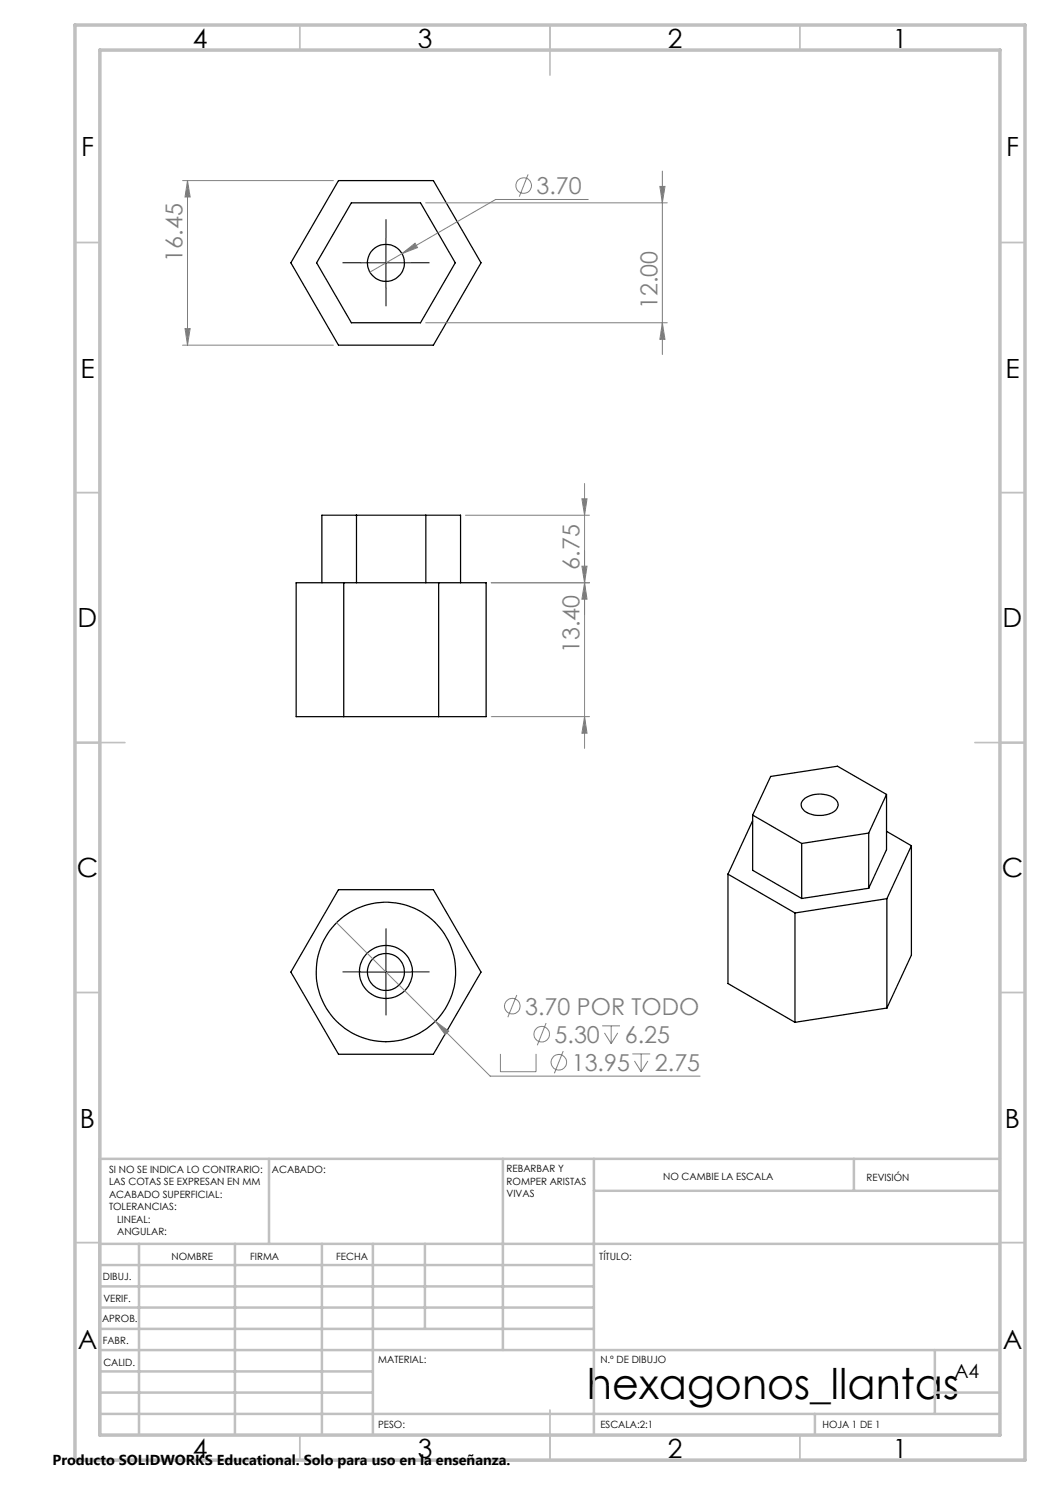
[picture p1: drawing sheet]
<svg xmlns="http://www.w3.org/2000/svg" width="210mm" height="297mm" viewBox="0 0 210 297" stroke-linecap="round" stroke-linejoin="round" font-family="sans-serif">
<g fill="none" stroke="#000" stroke-width=".25">
<path d="M67.7 36.1h19l9.5 16.5-9.5 16.4h-19l-9.5-16.4zM70.3 40.6h13.8l7 12-7 12h-13.8l-7-12zM59.2 116.6h38v26.7h-38zM64.4 116.6v-13.6h27.7v13.6M68.8 116.6v26.7M71.3 103v13.6M85.2 103v13.6M87.7 116.6v26.7M177.3 158.9l-9.8-5.7-13.4 2.1-3.6 7.7M177.3 158.9l-3.6 7.7M177.3 158.9v11l-3.6 7.8M67.7 177.9h19l9.5 16.5-9.5 16.5h-19l-9.5-16.5z"/>
<path d="M145.6 174.8l13.4 7.8M145.6 174.8v21.9l13.4 7.8M150.5 163l9.8 5.7M150.5 164.2l-4.9 10.6M150.5 163v11.1l9.8 5.6M160.3 168.7v11M160.5 160.1a5.1 5.1 0 0 1 6.8 0 1.68 1.68 0 0 1-1.1 2.6 5.2 5.2 0 0 1-5.6-.8 1.32 1.32 0 0 1-.1-1.8zM173.7 166.6l-13.4 2.1M173.7 166.6v11.1M173.7 177.7l-13.4 2M177.3 166.3l5 2.9M177.4 179.7l-18.4 2.9"/>
<path d="M177.4 179.7v21.9M182.3 169.2l-4.9 10.5M182.3 169.2v21.8l-4.9 10.6M159 182.6v21.9M177.4 201.6l-18.4 2.9"/>
<circle cx="77.2" cy="52.6" r="3.7"/>
<circle cx="77.2" cy="194.4" r="5.3"/>
<circle cx="77.2" cy="194.4" r="3.7"/>
<circle cx="77.2" cy="194.4" r="13.9"/>
</g>
<g fill="none" stroke="#808080" stroke-width=".2">
<path d="M36.5 36.1h30.2M37.5 36.1l.5 3.3h-1zM37.5 36.1v32.9M105.6 34.9l-1.7 4.4M117.7 39.9h-18.6l-18.7 10.8M132 37.3h1l-.5 3.3zM132.5 34.2v36.7M80.4 50.7l2.6-2.1 .5 .9zM80.4 50.7l-6.4 3.7M85.1 40.6h48.4M36.5 69h30.2M37 65.7h1l-.5 3.3z"/>
<path d="M85.1 64.6h48.4M132.5 64.6l.5 3.3h-1zM116.4 99.8h1l-.5 3.2zM116.9 96.7v53M93.1 103h24.8M98.2 116.6h19.7M116.4 113.2h1l-.5 3.4zM116.9 116.6l.5 3.2h-1zM98.2 143.3h19.7M116.9 143.3l.5 3.3h-1zM67.3 184.5l30.7 30.7h42M103.4 199l-1.8 4.4"/>
<path d="M87.1 204.3l2.6 1.9-.7 .7zM100.1 210.8v3.5h7.1v-3.5M109.2 204.6l-1.7 4.5M112.6 210.2l-1.7 4.5M120.4 205.2h3.6M120.9 206.6l1.3 2.1M122.2 205.2v3.5M123.5 206.6l-1.3 2.1M126.5 210.8h3.5M126.9 212.2l1.3 2.1M128.2 210.8v3.5M129.6 212.2l-1.4 2.1"/>
<circle cx="104.7" cy="37.1" r="1.56"/>
<circle cx="102.5" cy="201.2" r="1.56"/>
<circle cx="108.3" cy="206.8" r="1.56"/>
<circle cx="111.8" cy="212.5" r="1.56"/>
</g>
<path d="M72.2 52.6h-3.7M77.2 47.6v-3.7M77.2 57.6v3.7M82.2 52.6h3.7M72.2 194.4h-3.7M77.2 189.4v-3.7M77.2 199.4v3.7M82.2 194.4h3.7" fill="none" stroke="#000" stroke-width=".2" stroke-dasharray="15.2 1.3 1.3 1.3" stroke-linecap="butt"/>
<path d="M72.2 52.6h10M77.2 47.6v10M72.2 194.4h10M77.2 189.4v10" fill="none" stroke="#000" stroke-width=".2"/>
<g fill="none" stroke="#c0c0c0" stroke-width=".35">
<path d="M60 5v5M110 5v10M160 5v5M15 48.5h5M200 48.5h5M15 98.5h5M200 98.5h5M15 148.5h10M195 148.5h10M15 198.5h5M200 198.5h5M15 248.5h5"/>
<path d="M200 248.5h5M60 287v5M110 282v10M160 287v5"/>
</g>
<g fill="none" stroke="#c0c0c0" stroke-width=".5">
<path d="M53.8 231.8v17M100.6 231.8v38.2M118.8 231.8v55.2M118.8 238.2h81.2M170.8 231.8v6.4M200 231.8h-180v55.2M20 248.8h180M20 257.3h98.8M20 253h98.8M27.8 248.8v38.2M47 248.8v38.2M64.4 248.8v38.2"/>
<path d="M74.6 248.8v38.2M85 248.8v17M20 265.8h98.8M20 261.5h98.8M20 278.5h54.6M20 274.3h54.6M20 270h180M187 278.5h13M187 270v12.8M20 282.8h180M163 282.8v4.2"/>
</g>
<path d="M15 5h190v287h-190zM20 10h180v277h-180z" fill="none" stroke="#c0c0c0" stroke-width=".7"/>
<g fill="#808080">
<path d="M87.1 204.3l1.9 2.6 .7-.7zM80.4 50.7l3.1-1.2-.5-.9z"/>
<path d="M37 65.7h1l-.5 3.3zM37.5 36.1l.5 3.3h-1z"/>
<path d="M132.5 64.6l.5 3.3h-1zM132 37.3h1l-.5 3.3zM116.9 143.3l.5 3.3h-1zM116.4 113.2h1l-.5 3.4z"/>
<path d="M116.4 99.8h1l-.5 3.2zM116.9 116.6l.5 3.2h-1z"/>
</g>
<text font-size="8.5" x="117.4" y="279.7">hexagonos_llantas</text>
<g font-size="5.3">
<text x="38.5" y="9.5">4</text>
<text x="83.5" y="9.5">3</text>
<text x="133.5" y="9.5">2</text>
<text x="178.5" y="9.5">1</text>
<text x="16.2" y="31.3">F</text>
<text x="201.2" y="31.3">F</text>
<text x="16.1" y="75.5">E</text>
<text x="201.1" y="75.5">E</text>
<text x="15.5" y="125.5">D</text>
<text x="200.5" y="125.5">D</text>
<text x="15.4" y="175.5">C</text>
<text x="200.4" y="175.5">C</text>
<text x="16" y="225.5">B</text>
<text x="201" y="225.5">B</text>
<text x="15.5" y="269.8">A</text>
<text x="200.5" y="269.8">A</text>
<text x="38.5" y="291.5">4</text>
<text x="83.5" y="291.5">3</text>
<text x="133.5" y="291.5">2</text>
<text x="178.5" y="291.5">1</text>
</g>
<g font-size="4.7" fill="#808080">
<text x="107.3" y="38.8">3.70</text>
<text x="36.5" y="52.3" transform="rotate(-90 36.5 52.3)">16.45</text>
<text x="131.5" y="61.8" transform="rotate(-90 131.5 61.8)">12.00</text>
<text x="115.9" y="113.9" transform="rotate(-90 115.9 113.9)">6.75</text>
<text x="115.9" y="130.6" transform="rotate(-90 115.9 130.6)">13.40</text>
<text x="105" y="202.9">3.70 POR TODO</text>
<text x="110.9" y="208.5">5.30</text>
<text x="125" y="208.5">6.25</text>
<text x="114.4" y="214.1">13.95</text>
<text x="131" y="214.1">2.75</text>
</g>
<text font-size="3.9" x="190.9" y="275.5">A4</text>
<text font-size="2.9" x="10.5" y="292.9">Producto SOLIDWORKS Educational. Solo para uso en la enseñanza.</text>
<g font-size="2">
<text x="21.8" y="234.6">SI NO SE INDICA LO CONTRARIO:</text>
<text x="21.8" y="237.1">LAS COTAS SE EXPRESAN EN MM</text>
<text x="21.8" y="239.6">ACABADO SUPERFICIAL:</text>
<text x="54.4" y="234.6">ACABADO:</text>
<text x="101.3" y="234.5">REBARBAR Y</text>
<text x="101.3" y="237">ROMPER ARISTAS</text>
<text x="101.3" y="239.5">VIVAS</text>
<text x="132.6" y="236">NO CAMBIE LA ESCALA</text>
<text x="173.3" y="236.2">REVISIÓN</text>
<text x="21.8" y="242.1">TOLERANCIAS:</text>
<text x="23.4" y="244.6">LINEAL:</text>
<text x="23.4" y="247.1">ANGULAR:</text>
<text x="34.3" y="252">NOMBRE</text>
<text x="50" y="251.9">FIRMA</text>
<text x="67.2" y="251.9">FECHA</text>
<text x="119.9" y="251.9">TÍTULO:</text>
<text x="20.6" y="256.1">DIBUJ.</text>
<text x="20.7" y="260.3">VERIF.</text>
<text x="20.4" y="264.4">APROB.</text>
<text x="20.5" y="268.8">FABR.</text>
<text x="20.7" y="273.1">CALID.</text>
<text x="75.6" y="272.5">MATERIAL:</text>
<text x="120.1" y="272.5">N.º DE DIBUJO</text>
<text x="75.6" y="285.5">PESO:</text>
<text x="120.1" y="285.6">ESCALA:2:1</text>
<text x="164.5" y="285.6">HOJA 1 DE 1</text>
</g>
</svg>
